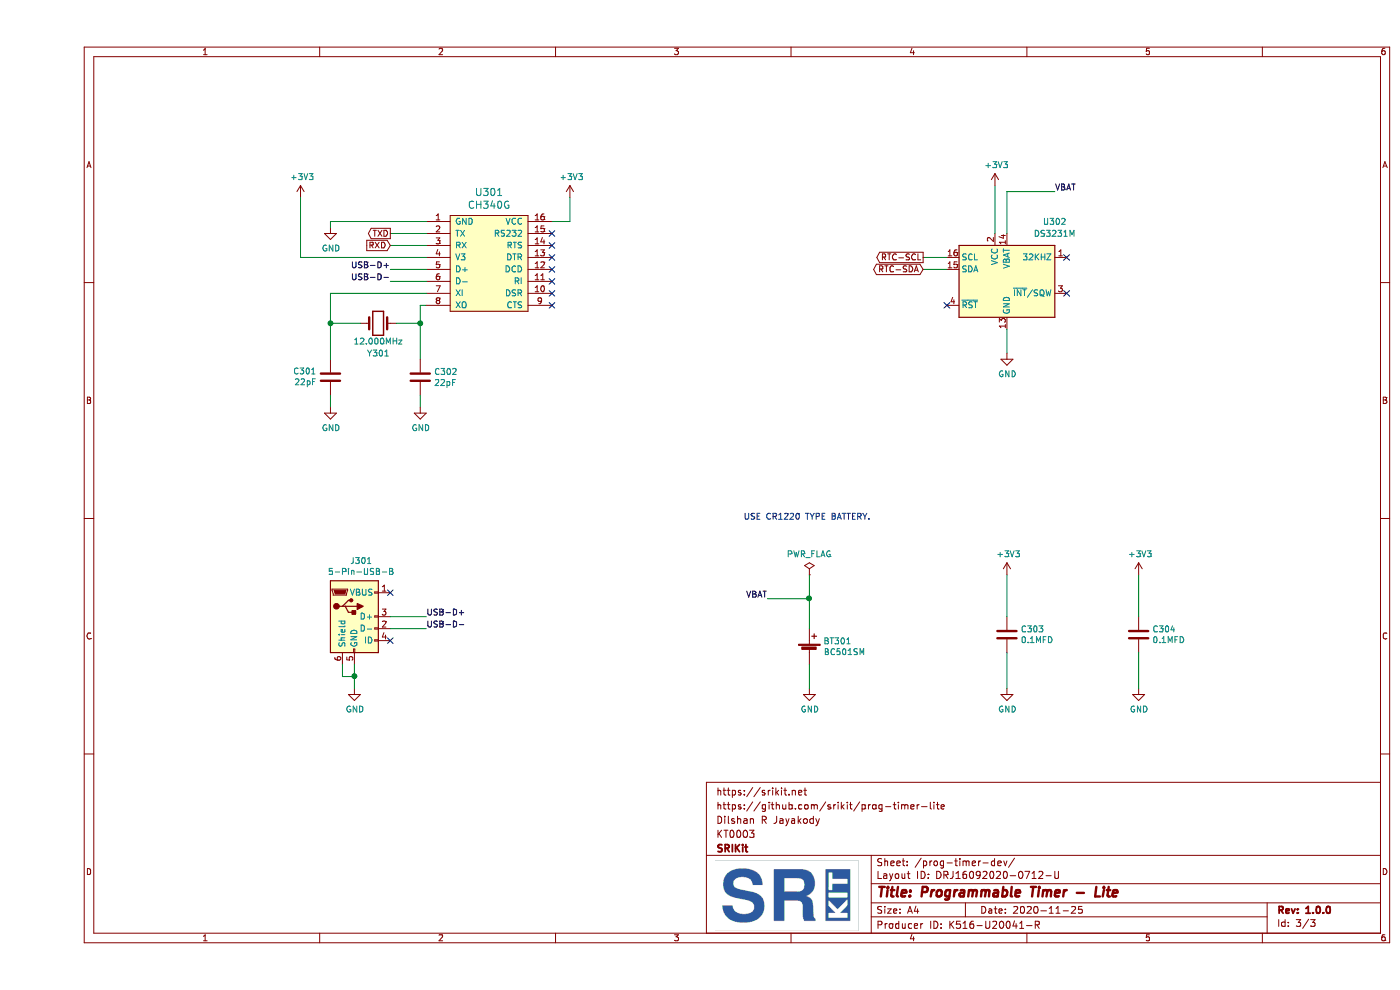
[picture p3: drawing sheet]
EESchema Schematic File Version 4
EELAYER 30 0
EELAYER END
$Descr A4 11693 8268
encoding utf-8
Sheet 3 3
Title "Programmable Timer - Lite"
Date "2020-11-25"
Rev "1.0.0"
Comp "SRIKit"
Comment1 "KT0003"
Comment2 "Dilshan R Jayakody"
Comment3 "https://github.com/srikit/prog-timer-lite"
Comment4 "https://srikit.net"
$EndDescr
$Comp
L CH340:CH340G U301
U 1 1
P 3700 2200
F 0 "U301" H 3775 2797 60  0000 C CNN
F 1 "CH340G" H 3775 2691 60  0000 C CNN
F 2 "Package_SO:SOP-16_4.55x10.3mm_P1.27mm" H 3800 2000 60  0001 C CNN
F 3 "" H 3775 2691 60  0000 C CNN
	1    3700 2200
	1    0    0    -1  
$EndComp
$Comp
L power:+3V3 #PWR0306
U 1 1
P 4450 1650
F 0 "#PWR0306" H 4450 1500 50  0001 C CNN
F 1 "+3V3" H 4465 1823 50  0000 C CNN
F 2 "" H 4450 1650 50  0001 C CNN
F 3 "" H 4450 1650 50  0001 C CNN
	1    4450 1650
	1    0    0    -1  
$EndComp
Wire Wire Line
	4300 1850 4450 1850
Wire Wire Line
	4450 1850 4450 1650
Text GLabel 2950 2050 0    50   Input ~ 0
RXD
Text GLabel 2950 1950 0    50   Output ~ 0
TXD
Wire Wire Line
	3250 1950 2950 1950
Wire Wire Line
	2950 2050 3250 2050
$Comp
L power:GND #PWR0302
U 1 1
P 2450 1900
F 0 "#PWR0302" H 2450 1650 50  0001 C CNN
F 1 "GND" H 2455 1727 50  0000 C CNN
F 2 "" H 2450 1900 50  0001 C CNN
F 3 "" H 2450 1900 50  0001 C CNN
	1    2450 1900
	1    0    0    -1  
$EndComp
Wire Wire Line
	3250 1850 2450 1850
Wire Wire Line
	2450 1850 2450 1900
$Comp
L power:+3V3 #PWR0301
U 1 1
P 2200 1650
F 0 "#PWR0301" H 2200 1500 50  0001 C CNN
F 1 "+3V3" H 2215 1823 50  0000 C CNN
F 2 "" H 2200 1650 50  0001 C CNN
F 3 "" H 2200 1650 50  0001 C CNN
	1    2200 1650
	1    0    0    -1  
$EndComp
Wire Wire Line
	3250 2150 2200 2150
Wire Wire Line
	2200 2150 2200 1650
Wire Wire Line
	2950 2250 3250 2250
Wire Wire Line
	2950 2350 3250 2350
Text Label 2950 2250 2    50   ~ 0
USB-D+
Text Label 2950 2350 2    50   ~ 0
USB-D-
$Comp
L Device:Crystal Y301
U 1 1
P 2850 2700
F 0 "Y301" H 2850 2450 50  0000 C CNN
F 1 "12.000MHz" H 2850 2550 50  0000 C CNN
F 2 "Crystal:Crystal_HC49-U_Vertical" H 2850 2700 50  0001 C CNN
F 3 "~" H 2850 2700 50  0001 C CNN
	1    2850 2700
	1    0    0    -1  
$EndComp
Wire Wire Line
	3200 2700 3200 2550
Wire Wire Line
	3200 2550 3250 2550
Wire Wire Line
	2450 2450 2450 2700
Wire Wire Line
	2450 2700 2700 2700
Wire Wire Line
	2450 2450 3250 2450
Wire Wire Line
	3000 2700 3200 2700
$Comp
L Device:C C301
U 1 1
P 2450 3150
F 0 "C301" H 2336 3104 50  0000 R CNN
F 1 "22pF" H 2336 3195 50  0000 R CNN
F 2 "Capacitor_SMD:C_0805_2012Metric_Pad1.15x1.40mm_HandSolder" H 2488 3000 50  0001 C CNN
F 3 "~" H 2450 3150 50  0001 C CNN
	1    2450 3150
	1    0    0    1   
$EndComp
$Comp
L Device:C C302
U 1 1
P 3200 3150
F 0 "C302" H 3315 3196 50  0000 L CNN
F 1 "22pF" H 3315 3105 50  0000 L CNN
F 2 "Capacitor_SMD:C_0805_2012Metric_Pad1.15x1.40mm_HandSolder" H 3238 3000 50  0001 C CNN
F 3 "~" H 3200 3150 50  0001 C CNN
	1    3200 3150
	1    0    0    -1  
$EndComp
$Comp
L power:GND #PWR0303
U 1 1
P 2450 3400
F 0 "#PWR0303" H 2450 3150 50  0001 C CNN
F 1 "GND" H 2455 3227 50  0000 C CNN
F 2 "" H 2450 3400 50  0001 C CNN
F 3 "" H 2450 3400 50  0001 C CNN
	1    2450 3400
	1    0    0    -1  
$EndComp
$Comp
L power:GND #PWR0305
U 1 1
P 3200 3400
F 0 "#PWR0305" H 3200 3150 50  0001 C CNN
F 1 "GND" H 3205 3227 50  0000 C CNN
F 2 "" H 3200 3400 50  0001 C CNN
F 3 "" H 3200 3400 50  0001 C CNN
	1    3200 3400
	1    0    0    -1  
$EndComp
Wire Wire Line
	2450 3000 2450 2700
Connection ~ 2450 2700
Wire Wire Line
	3200 3000 3200 2700
Connection ~ 3200 2700
Wire Wire Line
	2450 3400 2450 3300
Wire Wire Line
	3200 3300 3200 3400
NoConn ~ 4300 1950
NoConn ~ 4300 2050
NoConn ~ 4300 2150
NoConn ~ 4300 2250
NoConn ~ 4300 2350
NoConn ~ 4300 2450
NoConn ~ 4300 2550
$Comp
L prog-timer-lite-rescue:USB_B_Mini-Connector-prog-timer-lite-rescue J301
U 1 1
P 2650 5150
AR Path="/5FBF2FC8" Ref="J301"  Part="1" 
AR Path="/5FBE0212/5FBF2FC8" Ref="J301"  Part="1" 
F 0 "J301" H 2707 5617 50  0000 C CNN
F 1 "5-Pin-USB-B" H 2707 5526 50  0000 C CNN
F 2 "Connector_USB:USB_Mini-B_Wuerth_65100516121_Horizontal" H 2800 5100 50  0001 C CNN
F 3 "~" H 2800 5100 50  0001 C CNN
	1    2650 5150
	1    0    0    -1  
$EndComp
$Comp
L power:GND #PWR0304
U 1 1
P 2650 5750
F 0 "#PWR0304" H 2650 5500 50  0001 C CNN
F 1 "GND" H 2655 5577 50  0000 C CNN
F 2 "" H 2650 5750 50  0001 C CNN
F 3 "" H 2650 5750 50  0001 C CNN
	1    2650 5750
	1    0    0    -1  
$EndComp
Wire Wire Line
	2650 5550 2650 5650
Wire Wire Line
	2550 5550 2550 5650
Wire Wire Line
	2550 5650 2650 5650
Connection ~ 2650 5650
Wire Wire Line
	2650 5650 2650 5750
NoConn ~ 2950 4950
NoConn ~ 2950 5350
Wire Wire Line
	3250 5150 2950 5150
Wire Wire Line
	3250 5250 2950 5250
Text Label 3250 5150 0    50   ~ 0
USB-D+
Text Label 3250 5250 0    50   ~ 0
USB-D-
$Comp
L Timer_RTC:DS3231M U302
U 1 1
P 8100 2350
F 0 "U302" H 8500 2850 50  0000 C CNN
F 1 "DS3231M" H 8500 2750 50  0000 C CNN
F 2 "Package_SO:SOIC-16W_7.5x10.3mm_P1.27mm" H 8100 1750 50  0001 C CNN
F 3 "http://datasheets.maximintegrated.com/en/ds/DS3231.pdf" H 8370 2400 50  0001 C CNN
	1    8100 2350
	1    0    0    -1  
$EndComp
$Comp
L power:GND #PWR0309
U 1 1
P 8100 2950
F 0 "#PWR0309" H 8100 2700 50  0001 C CNN
F 1 "GND" H 8105 2777 50  0000 C CNN
F 2 "" H 8100 2950 50  0001 C CNN
F 3 "" H 8100 2950 50  0001 C CNN
	1    8100 2950
	1    0    0    -1  
$EndComp
Wire Wire Line
	8100 2750 8100 2950
$Comp
L power:+3V3 #PWR0308
U 1 1
P 8000 1550
F 0 "#PWR0308" H 8000 1400 50  0001 C CNN
F 1 "+3V3" H 8015 1723 50  0000 C CNN
F 2 "" H 8000 1550 50  0001 C CNN
F 3 "" H 8000 1550 50  0001 C CNN
	1    8000 1550
	1    0    0    -1  
$EndComp
Wire Wire Line
	8000 1550 8000 1950
Wire Wire Line
	8500 1600 8100 1600
Wire Wire Line
	8100 1600 8100 1950
Text Label 8500 1600 0    50   ~ 0
VBAT
Text GLabel 7400 2150 0    50   Output ~ 0
RTC-SCL
Text GLabel 7400 2250 0    50   BiDi ~ 0
RTC-SDA
Wire Wire Line
	7400 2150 7600 2150
Wire Wire Line
	7600 2250 7400 2250
NoConn ~ 7600 2550
NoConn ~ 8600 2450
NoConn ~ 8600 2150
$Comp
L Device:Battery_Cell BT301
U 1 1
P 6450 5450
F 0 "BT301" H 6568 5546 50  0000 L CNN
F 1 "BC501SM" H 6568 5455 50  0000 L CNN
F 2 "PROG-TIMER:MPD_BC501SM-TR" V 6450 5510 50  0001 C CNN
F 3 "~" V 6450 5510 50  0001 C CNN
	1    6450 5450
	1    0    0    -1  
$EndComp
$Comp
L power:GND #PWR0307
U 1 1
P 6450 5750
F 0 "#PWR0307" H 6450 5500 50  0001 C CNN
F 1 "GND" H 6455 5577 50  0000 C CNN
F 2 "" H 6450 5750 50  0001 C CNN
F 3 "" H 6450 5750 50  0001 C CNN
	1    6450 5750
	1    0    0    -1  
$EndComp
Wire Wire Line
	6450 5750 6450 5550
Wire Wire Line
	6100 5000 6450 5000
Wire Wire Line
	6450 5000 6450 5250
Text Label 6100 5000 2    50   ~ 0
VBAT
$Comp
L Device:C C303
U 1 1
P 8100 5300
F 0 "C303" H 8215 5346 50  0000 L CNN
F 1 "0.1MFD" H 8215 5255 50  0000 L CNN
F 2 "Capacitor_SMD:C_0805_2012Metric_Pad1.15x1.40mm_HandSolder" H 8138 5150 50  0001 C CNN
F 3 "~" H 8100 5300 50  0001 C CNN
	1    8100 5300
	1    0    0    -1  
$EndComp
$Comp
L Device:C C304
U 1 1
P 9200 5300
F 0 "C304" H 9315 5346 50  0000 L CNN
F 1 "0.1MFD" H 9315 5255 50  0000 L CNN
F 2 "Capacitor_SMD:C_0805_2012Metric_Pad1.15x1.40mm_HandSolder" H 9238 5150 50  0001 C CNN
F 3 "~" H 9200 5300 50  0001 C CNN
	1    9200 5300
	1    0    0    -1  
$EndComp
$Comp
L power:GND #PWR0311
U 1 1
P 8100 5750
F 0 "#PWR0311" H 8100 5500 50  0001 C CNN
F 1 "GND" H 8105 5577 50  0000 C CNN
F 2 "" H 8100 5750 50  0001 C CNN
F 3 "" H 8100 5750 50  0001 C CNN
	1    8100 5750
	1    0    0    -1  
$EndComp
$Comp
L power:GND #PWR0313
U 1 1
P 9200 5750
F 0 "#PWR0313" H 9200 5500 50  0001 C CNN
F 1 "GND" H 9205 5577 50  0000 C CNN
F 2 "" H 9200 5750 50  0001 C CNN
F 3 "" H 9200 5750 50  0001 C CNN
	1    9200 5750
	1    0    0    -1  
$EndComp
$Comp
L power:+3V3 #PWR0310
U 1 1
P 8100 4800
F 0 "#PWR0310" H 8100 4650 50  0001 C CNN
F 1 "+3V3" H 8115 4973 50  0000 C CNN
F 2 "" H 8100 4800 50  0001 C CNN
F 3 "" H 8100 4800 50  0001 C CNN
	1    8100 4800
	1    0    0    -1  
$EndComp
$Comp
L power:+3V3 #PWR0312
U 1 1
P 9200 4800
F 0 "#PWR0312" H 9200 4650 50  0001 C CNN
F 1 "+3V3" H 9215 4973 50  0000 C CNN
F 2 "" H 9200 4800 50  0001 C CNN
F 3 "" H 9200 4800 50  0001 C CNN
	1    9200 4800
	1    0    0    -1  
$EndComp
$Comp
L power:PWR_FLAG #FLG0102
U 1 1
P 6450 4800
F 0 "#FLG0102" H 6450 4875 50  0001 C CNN
F 1 "PWR_FLAG" H 6450 4973 50  0000 C CNN
F 2 "" H 6450 4800 50  0001 C CNN
F 3 "~" H 6450 4800 50  0001 C CNN
	1    6450 4800
	1    0    0    -1  
$EndComp
Wire Wire Line
	6450 4800 6450 5000
Connection ~ 6450 5000
Wire Wire Line
	8100 4800 8100 5150
Wire Wire Line
	8100 5450 8100 5750
Wire Wire Line
	9200 4800 9200 5150
Wire Wire Line
	9200 5450 9200 5750
Text Notes 5900 4350 0    50   ~ 0
USE CR1220 TYPE BATTERY.
$EndSCHEMATC
